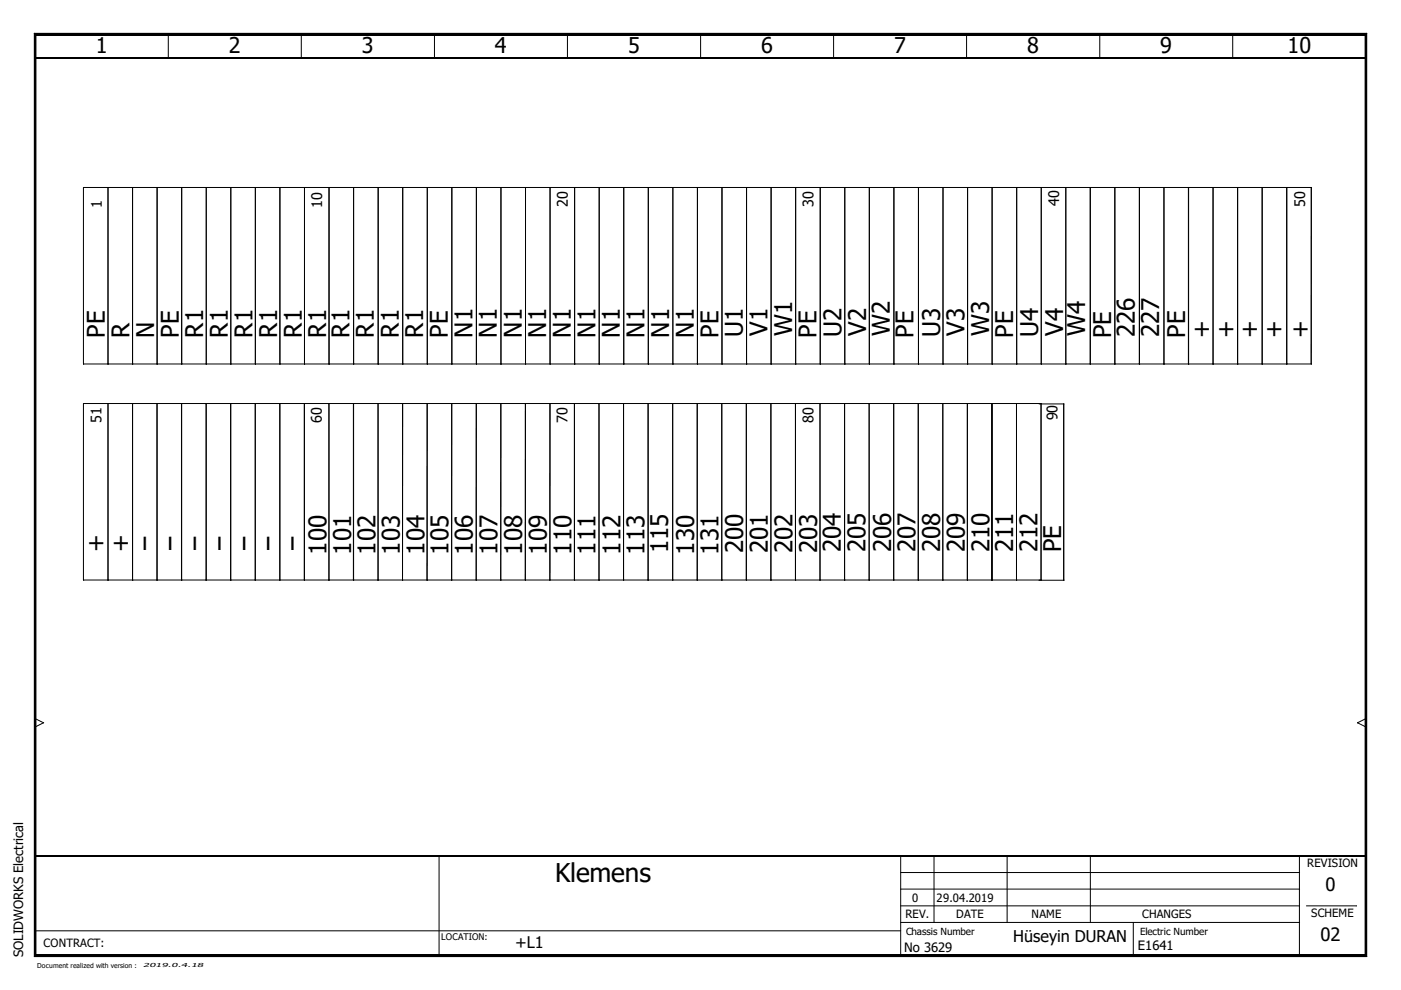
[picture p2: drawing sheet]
<svg xmlns="http://www.w3.org/2000/svg" width="297mm" height="210mm" viewBox="0 0 297 210" stroke-linecap="round" stroke-linejoin="round" font-family="sans-serif">
<path d="M.1 0h296.8v209.8h-296.8z" fill="none" stroke="#fff" stroke-width=".21"/>
<g fill="none" stroke="#000" stroke-width=".21">
<path d="M7.3 7.1l.3 .4zM7.3 7.1h282.5zM7.3 7.1v195.7zM7.3 7.1h282.5v195.7h-282.5zM7.6 7.5h281.8zM7.6 7.5v194.9zM7.6 7.5h281.8v194.9h-281.8zM35.7 7.2v5M63.9 7.2v5M92.2 7.2l-.1 5M120.4 7.2l-.1 5M148.6 7.2l-.1 5"/>
<path d="M176.8 7.2l-.1 5M205 7.2l-.1 5M233.2 7.2v5M261.4 7.2v5M289.4 7.5v194.9zM289.8 7.1l-.4 .4zM289.8 7.1v195.7zM22.9 39.8v37.4M28.1 39.8v37.4M33.3 39.8v37.4M38.5 39.8v37.4M43.7 39.8v37.4"/>
<path d="M48.9 39.8v37.4M54.1 39.8v37.4M59.3 39.8v37.4M64.6 39.8v37.4M69.8 39.8v37.4M75 39.8v37.4M80.2 39.8v37.4M85.4 39.8v37.4M90.6 39.8v37.4M95.8 39.8v37.4M101 39.8v37.4M106.2 39.8v37.4"/>
<path d="M111.4 39.8v37.4M116.6 39.8v37.4M121.8 39.8v37.4M127 39.8v37.4M132.2 39.8v37.4M137.5 39.8v37.4M142.7 39.8v37.4M147.9 39.8v37.4M153.1 39.8v37.4M158.3 39.8v37.4M163.5 39.8v37.4M168.7 39.8v37.4"/>
<path d="M173.9 39.8v37.4M179.1 39.8v37.4M184.3 39.8v37.4M189.5 39.8v37.4M194.7 39.8v37.4M199.9 39.8v37.4M205.1 39.8v37.4M210.4 39.8v37.4M215.6 39.8v37.4M220.8 39.8v37.4M226 39.8v37.4M231.1 39.8v37.4"/>
<path d="M236.3 39.8v37.4M236.4 39.8v37.4M241.6 39.8v37.4M246.8 39.8v37.4M252 39.8v37.4M257.2 39.8v37.4M262.4 39.8v37.4M267.6 39.8v37.4M272.8 39.8v37.4M278 39.8v37.4M278.1 39.8h-260.4v37.4h260.3M22.9 85.6v37.4"/>
<path d="M28.1 85.6v37.4M33.3 85.6v37.4M38.5 85.6v37.4M43.7 85.6v37.4M48.9 85.6v37.4M54.1 85.6v37.4M59.3 85.6v37.4M64.5 85.6v37.4M64.6 85.6v37.4M69.7 85.6v37.4M69.8 85.6v37.4M74.9 85.6v37.4"/>
<path d="M80.1 85.6v37.4M80.2 85.6v37.4M85.3 85.6v37.4M90.5 85.6v37.4l.1-37.4M95.8 85.6v37.4M101 85.6v37.4M106.2 85.6v37.4M111.4 85.6v37.4v-37.4M116.6 85.6v37.4v-37.4M121.8 85.6v37.4M127 85.6v37.4M132.2 85.6v37.4"/>
<path d="M137.4 85.6v37.4M142.6 85.6v37.4M147.8 85.6v37.4M153 85.6v37.4M158.2 85.6v37.4M163.4 85.6v37.4M168.7 85.6v37.4M173.9 85.6v37.4M179.1 85.6v37.4M184.3 85.6v37.4M189.5 85.6v37.4M194.7 85.6v37.4"/>
<path d="M199.9 85.6v37.4M205.1 85.6v37.4M210.3 85.6v37.4M215.5 85.6v37.4M220.3 85.6h5.3M220.7 85.6v37.4M220.8 85.6h-203.1v37.4h203.1M225.5 85.6v37.4M220.3 123h5.3M7.4 154.1h.1M7.4 152.4l1.8 .8M9.2 153.2l-1.8 .9"/>
<path d="M9.2 153.2h.1M287.8 153.2h.1M287.8 153.2l1.8 .9M289.6 154.1h.1M289.6 152.4l-1.8 .8M7.4 197.4h183.6M93.1 181.5v21.1M191 195.6h84.5M191 192.1h84.5M191 188.5h84.5M191 185h84.5M191 181.5v21.1"/>
<path d="M198.1 181.5l-.1 14.1M213.6 181.5l-.1 14.1M231.2 181.5v14.1M240.3 195.6v7M275.5 181.5h.1M275.5 181.5v21.1M277 192.1h10.6M7.3 202.8h282.5zM7.6 202.4l-.3 .4zM7.6 202.4h281.8zM289.4 202.4l.4 .4z"/>
</g>
<path d="M7.3 7.3h282.5M7.3 202.6h282.5" fill="none" stroke="#000" stroke-width=".38"/>
<path d="M7.3 7.1l.3 .4zM289.8 7.1l-.4 .4zM7.6 202.4l-.3 .4zM289.4 202.4l.4 .4z" fill="#000"/>
<path d="M7.4 7.1v195.7M7.4 12.2h282.2M289.6 7.1v195.7M7.4 181.5h282.2" fill="none" stroke="#000" stroke-width=".34"/>
<text font-size="5.5" x="117.7" y="186.9">Klemens</text>
<g font-size="5.2">
<text x="22.2" y="71.6" transform="rotate(-90 22.2 71.6)">PE</text>
<text x="27.4" y="71.6" transform="rotate(-90 27.4 71.6)">R</text>
<text x="32.7" y="71.6" transform="rotate(-90 32.7 71.6)">N</text>
<text x="37.9" y="71.6" transform="rotate(-90 37.9 71.6)">PE</text>
<text x="43.1" y="71.6" transform="rotate(-90 43.1 71.6)">R1</text>
<text x="48.3" y="71.6" transform="rotate(-90 48.3 71.6)">R1</text>
<text x="53.5" y="71.6" transform="rotate(-90 53.5 71.6)">R1</text>
<text x="58.8" y="71.6" transform="rotate(-90 58.8 71.6)">R1</text>
<text x="64" y="71.6" transform="rotate(-90 64 71.6)">R1</text>
<text x="69.2" y="71.6" transform="rotate(-90 69.2 71.6)">R1</text>
<text x="74.1" y="71.6" transform="rotate(-90 74.1 71.6)">R1</text>
<text x="79.3" y="71.6" transform="rotate(-90 79.3 71.6)">R1</text>
<text x="84.5" y="71.6" transform="rotate(-90 84.5 71.6)">R1</text>
<text x="89.7" y="71.6" transform="rotate(-90 89.7 71.6)">R1</text>
<text x="95" y="71.6" transform="rotate(-90 95 71.6)">PE</text>
<text x="100.2" y="71.6" transform="rotate(-90 100.2 71.6)">N1</text>
<text x="105.4" y="71.6" transform="rotate(-90 105.4 71.6)">N1</text>
<text x="110.6" y="71.6" transform="rotate(-90 110.6 71.6)">N1</text>
<text x="115.8" y="71.6" transform="rotate(-90 115.8 71.6)">N1</text>
<text x="121" y="71.6" transform="rotate(-90 121 71.6)">N1</text>
<text x="126.2" y="71.6" transform="rotate(-90 126.2 71.6)">N1</text>
<text x="131.4" y="71.6" transform="rotate(-90 131.4 71.6)">N1</text>
<text x="136.6" y="71.6" transform="rotate(-90 136.6 71.6)">N1</text>
<text x="141.9" y="71.6" transform="rotate(-90 141.9 71.6)">N1</text>
<text x="147.1" y="71.6" transform="rotate(-90 147.1 71.6)">N1</text>
<text x="152.3" y="71.6" transform="rotate(-90 152.3 71.6)">PE</text>
<text x="157.5" y="71.5" transform="rotate(-90 157.5 71.5)">U1</text>
<text x="162.7" y="71.2" transform="rotate(-90 162.7 71.2)">V1</text>
<text x="167.9" y="71.2" transform="rotate(-90 167.9 71.2)">W1</text>
<text x="173.1" y="71.6" transform="rotate(-90 173.1 71.6)">PE</text>
<text x="178.4" y="71.5" transform="rotate(-90 178.4 71.5)">U2</text>
<text x="183.6" y="71.2" transform="rotate(-90 183.6 71.2)">V2</text>
<text x="188.6" y="71.2" transform="rotate(-90 188.6 71.2)">W2</text>
<text x="193.7" y="71.6" transform="rotate(-90 193.7 71.6)">PE</text>
<text x="199.3" y="71.5" transform="rotate(-90 199.3 71.5)">U3</text>
<text x="204.5" y="71.2" transform="rotate(-90 204.5 71.2)">V3</text>
<text x="209.7" y="71.2" transform="rotate(-90 209.7 71.2)">W3</text>
<text x="214.8" y="71.6" transform="rotate(-90 214.8 71.6)">PE</text>
<text x="220.1" y="71.5" transform="rotate(-90 220.1 71.5)">U4</text>
<text x="225.4" y="71.2" transform="rotate(-90 225.4 71.2)">V4</text>
<text x="230.1" y="71.3" transform="rotate(-90 230.1 71.3)">W4</text>
<text x="235.6" y="71.7" transform="rotate(-90 235.6 71.7)">PE</text>
<text x="240.6" y="71.5" transform="rotate(-90 240.6 71.5)">226</text>
<text x="245.8" y="71.5" transform="rotate(-90 245.8 71.5)">227</text>
<text x="251.3" y="71.6" transform="rotate(-90 251.3 71.6)">PE</text>
<text x="256.5" y="71.6" transform="rotate(-90 256.5 71.6)">+</text>
<text x="261.7" y="71.6" transform="rotate(-90 261.7 71.6)">+</text>
<text x="266.7" y="71.7" transform="rotate(-90 266.7 71.7)">+</text>
<text x="271.9" y="71.7" transform="rotate(-90 271.9 71.7)">+</text>
<text x="277.4" y="71.6" transform="rotate(-90 277.4 71.6)">+</text>
<text x="22.1" y="117" transform="rotate(-90 22.1 117)">+</text>
<text x="27.3" y="117" transform="rotate(-90 27.3 117)">+</text>
<text x="30.1" y="116.6">ı</text>
<text x="35.5" y="116.6">ı</text>
<text x="40.8" y="116.6">ı</text>
<text x="46" y="116.6">ı</text>
<text x="51.2" y="116.6">ı</text>
<text x="56.3" y="116.6">ı</text>
<text x="61.4" y="116.6">ı</text>
<text x="69.2" y="117.6" transform="rotate(-90 69.2 117.6)">100</text>
<text x="74.4" y="117.6" transform="rotate(-90 74.4 117.6)">101</text>
<text x="79.6" y="117.6" transform="rotate(-90 79.6 117.6)">102</text>
<text x="84.7" y="117.6" transform="rotate(-90 84.7 117.6)">103</text>
<text x="90" y="117.6" transform="rotate(-90 90 117.6)">104</text>
<text x="95.1" y="117.6" transform="rotate(-90 95.1 117.6)">105</text>
<text x="100.3" y="117.6" transform="rotate(-90 100.3 117.6)">106</text>
<text x="105.5" y="117.6" transform="rotate(-90 105.5 117.6)">107</text>
<text x="110.7" y="117.6" transform="rotate(-90 110.7 117.6)">108</text>
<text x="115.9" y="117.6" transform="rotate(-90 115.9 117.6)">109</text>
<text x="121.2" y="117.6" transform="rotate(-90 121.2 117.6)">110</text>
<text x="126.3" y="117.6" transform="rotate(-90 126.3 117.6)">111</text>
<text x="131.6" y="117.6" transform="rotate(-90 131.6 117.6)">112</text>
<text x="136.6" y="117.6" transform="rotate(-90 136.6 117.6)">113</text>
<text x="141.7" y="117.3" transform="rotate(-90 141.7 117.3)">115</text>
<text x="147.1" y="117.6" transform="rotate(-90 147.1 117.6)">130</text>
<text x="152.4" y="117.6" transform="rotate(-90 152.4 117.6)">131</text>
<text x="157.6" y="117.3" transform="rotate(-90 157.6 117.3)">200</text>
<text x="162.8" y="117.3" transform="rotate(-90 162.8 117.3)">201</text>
<text x="168" y="117.3" transform="rotate(-90 168 117.3)">202</text>
<text x="173.2" y="117.3" transform="rotate(-90 173.2 117.3)">203</text>
<text x="178.3" y="117.1" transform="rotate(-90 178.3 117.1)">204</text>
<text x="183.5" y="117.1" transform="rotate(-90 183.5 117.1)">205</text>
<text x="188.9" y="117.1" transform="rotate(-90 188.9 117.1)">206</text>
<text x="194.1" y="117.1" transform="rotate(-90 194.1 117.1)">207</text>
<text x="199.3" y="117.1" transform="rotate(-90 199.3 117.1)">208</text>
<text x="204.6" y="117.1" transform="rotate(-90 204.6 117.1)">209</text>
<text x="209.8" y="117.1" transform="rotate(-90 209.8 117.1)">210</text>
<text x="214.8" y="117.1" transform="rotate(-90 214.8 117.1)">211</text>
<text x="220" y="117.1" transform="rotate(-90 220 117.1)">212</text>
<text x="225" y="117.1" transform="rotate(-90 225 117.1)">PE</text>
</g>
<g font-size="4.6">
<text x="20.3" y="11.3">1</text>
<text x="48.5" y="11.3">2</text>
<text x="76.7" y="11.3">3</text>
<text x="104.9" y="11.3">4</text>
<text x="133.2" y="11.3">5</text>
<text x="161.4" y="11.3">6</text>
<text x="189.6" y="11.3">7</text>
<text x="217.8" y="11.3">8</text>
<text x="246" y="11.3">9</text>
<text x="273" y="11.3">10</text>
</g>
<g font-size="3.9">
<text x="281" y="188.8">0</text>
<text x="279.9" y="199.4">02</text>
</g>
<g font-size="3.4">
<text x="109.3" y="201.1">+L1</text>
<text x="214.8" y="199.7">Hüseyin DURAN</text>
</g>
<g font-size="3.1">
<text x="21.6" y="44.1" transform="rotate(-90 21.6 44.1)">1</text>
<text x="68.3" y="44.1" transform="rotate(-90 68.3 44.1)">10</text>
<text x="120.4" y="43.9" transform="rotate(-90 120.4 43.9)">20</text>
<text x="172.5" y="43.9" transform="rotate(-90 172.5 43.9)">30</text>
<text x="224.6" y="43.8" transform="rotate(-90 224.6 43.8)">40</text>
<text x="276.7" y="43.9" transform="rotate(-90 276.7 43.9)">50</text>
<text x="21.5" y="89.7" transform="rotate(-90 21.5 89.7)">51</text>
<text x="68.2" y="89.7" transform="rotate(-90 68.2 89.7)">60</text>
<text x="120.4" y="89.7" transform="rotate(-90 120.4 89.7)">70</text>
<text x="172.5" y="89.7" transform="rotate(-90 172.5 89.7)">80</text>
<text x="224.2" y="89.2" transform="rotate(-90 224.2 89.2)">90</text>
</g>
<g font-size="2.7">
<text x="4.9" y="202.8" transform="rotate(-90 4.9 202.8)">SOLIDWORKS Electrical</text>
<text x="191.7" y="201.8">No 3629</text>
<text x="241.3" y="201.4">E1641</text>
</g>
<g font-size="2.4">
<text x="277.2" y="183.8">REVISION</text>
<text x="193.4" y="191.3">0</text>
<text x="198.6" y="191.3">29.04.2019</text>
<text x="192" y="194.7">REV.</text>
<text x="202.7" y="194.7">DATE</text>
<text x="218.7" y="194.7">NAME</text>
<text x="242.1" y="194.7">CHANGES</text>
<text x="278" y="194.4">SCHEME</text>
<text x="9.2" y="200.9">CONTRACT:</text>
</g>
<g font-size="2.1">
<text x="192.1" y="198.2">Chassis Number</text>
<text x="241.8" y="198.2">Electric Number</text>
</g>
<text font-size="1.9" x="93.6" y="199.2">LOCATION:</text>
<text font-size="1.4" x="7.9" y="205.2">Document realized with version :</text>
<text font-size="1.2" x="30.3" y="205.1">2019.0.4.18</text>
</svg>
